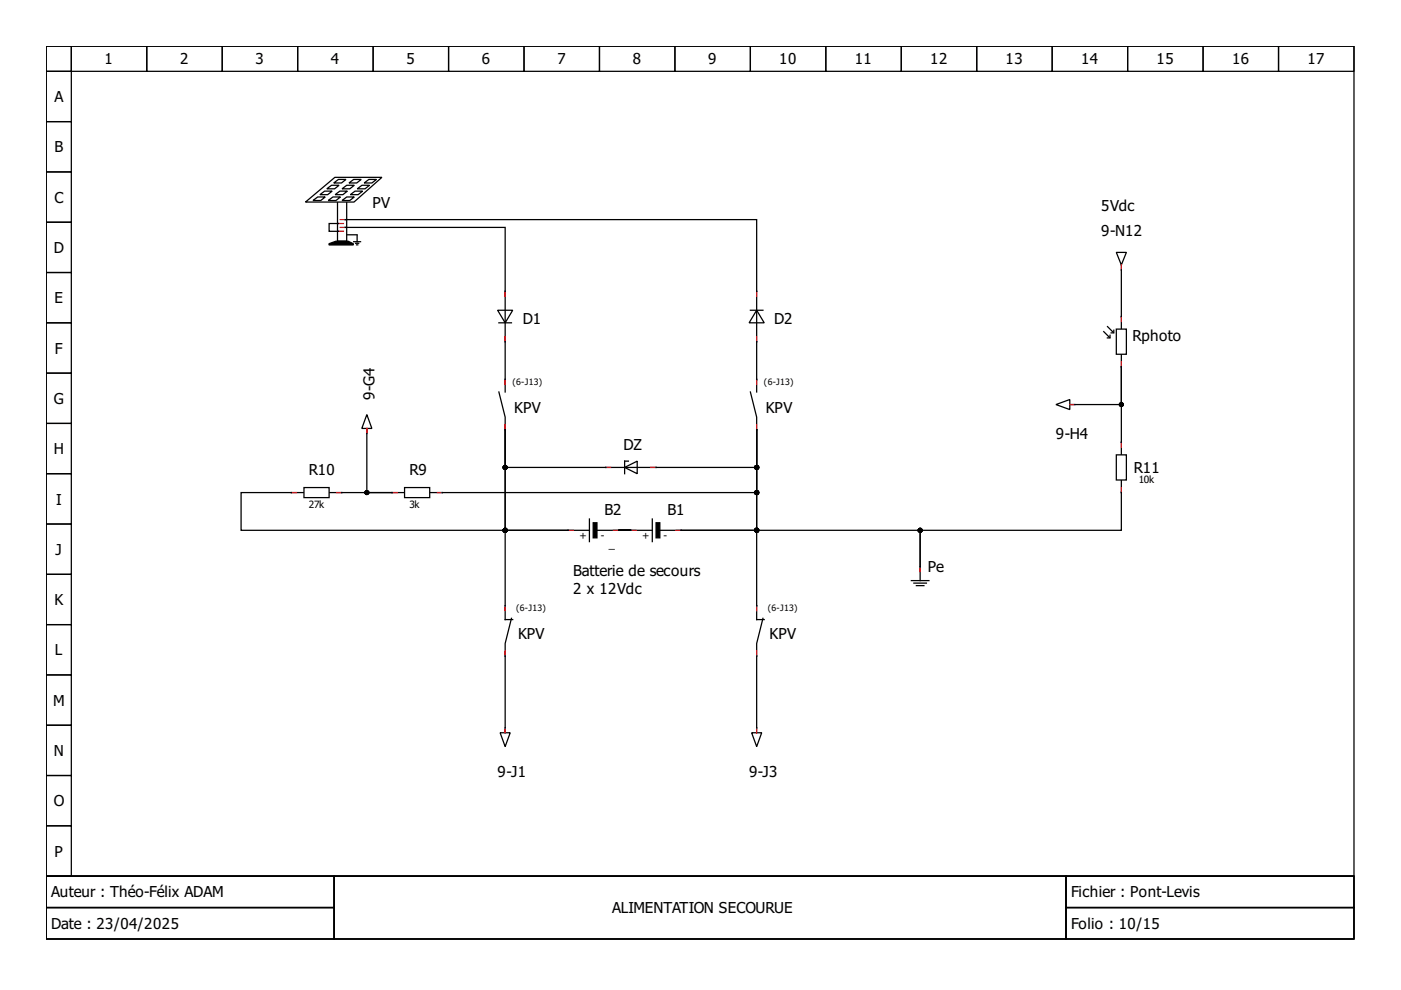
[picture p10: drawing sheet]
<svg xmlns="http://www.w3.org/2000/svg" width="297mm" height="210mm" viewBox="0 0 297 210" stroke-linecap="round" stroke-linejoin="round" font-family="sans-serif">
<g fill="none" stroke="#000" stroke-width=".27">
<path d="M9.8 9.8h277.3v176h-277.3zM9.8 9.8h5.3v5.3h-5.3zM9.8 15.1h5.3v10.7h-5.3zM15.1 9.8h16v5.3h-16zM31.1 9.8h16v5.3h-16zM47.1 9.8h16v5.3h-16zM63.1 9.8h16v5.3h-16zM79.1 9.8h16v5.3h-16zM95.1 9.8h16v5.3h-16zM111.1 9.8h16v5.3h-16zM127.1 9.8h16v5.3h-16zM143.1 9.8h16v5.3h-16z"/>
<path d="M159.1 9.8h16v5.3h-16zM175.1 9.8h16v5.3h-16zM191.1 9.8h16v5.3h-16zM207.1 9.8h16v5.3h-16zM223.1 9.8h16v5.3h-16zM239.1 9.8h16v5.3h-16zM255.1 9.8h16v5.3h-16zM271.1 9.8h16v5.3h-16zM9.8 25.8h5.3v10.7h-5.3zM9.8 36.5h5.3v10.6h-5.3zM9.8 47.1h5.3v10.7h-5.3zM9.8 57.8h5.3v10.6h-5.3z"/>
<path d="M75.4 51.6h.7M75.6 51.9h.3M9.8 68.4h5.3v10.7h-5.3zM9.8 79.1h5.3v10.7h-5.3zM9.8 89.8h5.3v10.6h-5.3zM9.8 100.4h5.3v10.7h-5.3zM9.8 111.1h5.3v10.7h-5.3zM120.4 112.4h4.6M125 110v4.8M126.6 112.4h4.5M133.8 112.4h4.5M138.3 110v4.8"/>
<path d="M139.9 112.4h4.5M9.8 121.8h5.3v10.6h-5.3zM9.8 132.4h5.3v10.7h-5.3zM9.8 143.1h5.3v10.7h-5.3zM9.8 153.8h5.3v10.6h-5.3zM106 155.4h2.2l-1.1 2.9zM107.1 154.6v.8M159.4 155.4h2.1l-1.1 2.9zM160.4 154.6v.8M9.8 164.4h5.3v10.7h-5.3zM9.8 175.1h5.3v10.7h-5.3zM9.8 185.8h277.3v13.3h-277.3z"/>
<path d="M9.8 185.8h61v6.6h-61zM9.8 192.4h61v6.7h-61zM70.8 185.8h155.2v13.3h-155.2zM226 185.8h61.1v6.6h-61.1zM226 192.4h61.1v6.7h-61.1z"/>
</g>
<g fill="#000" stroke="#000" stroke-width=".27">
<path d="M125.8 110.8h.8v3.2h-.8z" fill-rule="evenodd"/>
<path d="M139.1 110.8h.8v3.2h-.8z" fill-rule="evenodd"/>
</g>
<path d="M120.4 112.4h1.1M130 112.4h1.1M133.8 112.4h1M143.4 112.4h1M107.1 154.3v1.1M160.4 154.3v1.1" fill="none" stroke="#f00" stroke-width=".27"/>
<path d="M120.4 112.4h.1M131.1 112.4h.1M133.8 112.4h.1M144.4 112.4h.1M107.1 154.3h.1M160.4 154.3h.1" fill="none" stroke="#00f" stroke-width=".27"/>
<path d="M72 40.7h1.1v10h-1.1z" fill-rule="evenodd" fill="#fff" stroke="#fff" stroke-width=".53"/>
<path d="M71.6 40.3h1.9v10.8h-1.9z" fill-rule="evenodd" fill="#fff" stroke="#000" stroke-width=".27"/>
<path d="M69.8 51.7l1.4-.6h2.6l1.1 .6v.2h-5.1z" fill-rule="evenodd" fill="#000" stroke="#000" stroke-width=".27"/>
<path d="M64.8 42.8l6.2-5.2h10l-5.9 5.2z" fill-rule="evenodd" fill="#fff" stroke="#000" stroke-width=".27"/>
<g fill="none" stroke="#000" stroke-width=".27">
<path d="M70.8 38.8l1-.8h1.6l-1 .8zM74 38.8l1-.8h1.6l-1 .8zM77.2 38.8l1-.8h1.6l-.9 .8zM66.4 42.5l1-.7h1.6l-1 .7zM67.8 41.3l1-.8h1.6l-.9 .8zM69.3 40l1-.7h1.6l-1 .7zM69.6 42.5l1-.7h1.6l-1 .7zM71.1 41.3l1-.8h1.5l-.9 .8zM72.5 40l1-.7h1.6l-.9 .7zM72.5 42.5l1-.7h1.6l-.9 .7zM73.6 49.8h2.1M74.3 41.3l1-.8h1.6l-1 .8z"/>
<path d="M75 51.2h1.4M75.7 49.9v1.4M75.7 40l1-.7h1.6l-.9 .7z"/>
</g>
<path d="M71.7 47.4h1.1M71.7 49h1.1M72.1 46.6h1.1M72.1 48.2h1.1" fill="none" stroke="#f00" stroke-width=".27"/>
<path d="M71.7 47.4h.1M71.7 49h.1M73.2 46.6h.1M73.2 48.2h.1" fill="none" stroke="#00f" stroke-width=".27"/>
<path d="M160.4 65.8l1.6 2.6h-3.2z" fill="#fff" stroke="#000" stroke-width=".27"/>
<path d="M159.1 65.8h2.7M160.4 61.8v10.6" fill="none" stroke="#000" stroke-width=".27"/>
<path d="M160.4 61.8v1M160.4 71.4v1" fill="none" stroke="#f00" stroke-width=".27"/>
<path d="M160.4 61.8h.1M160.4 72.4h.1" fill="none" stroke="#00f" stroke-width=".27"/>
<path d="M105.5 65.8h3.2l-1.6 2.6z" fill="#fff" stroke="#000" stroke-width=".27"/>
<g fill="none" stroke="#000" stroke-width=".27">
<path d="M105.8 68.4h2.6M107.1 61.8v10.6M105.8 83.1l1.3 5.3v2.7M107.1 80.4v2.7M128.4 99.1h10.7M132.4 99.1l2.7-1.3v2.6zM133.2 97.8h-.8v2.6M159.1 83.1l1.3 5.3v2.7M160.4 80.4v2.7M61.8 104.4h10.6M107.1 128.4v3h1.6M108.4 131.1l-1.3 5.3v2.7"/>
<path d="M160.4 128.4v3h1.6M161.8 131.1l-1.4 5.3v2.7M193.2 123.1h3.8M193.8 123.6h2.6M194.3 124.2h1.6M195.1 120.4v2.7"/>
</g>
<g fill="none" stroke="#f00" stroke-width=".27">
<path d="M107.1 61.8v1M107.1 71.4v1M107.1 80.4v1.1M107.1 90v1.1M128.4 99.1h1.1M138 99.1h1.1M160.4 80.4v1.1M160.4 90v1.1M107.1 128.4v1.1M107.1 138v1.1M160.4 128.4v1.1M160.4 138v1.1"/>
<path d="M195.1 120.2v1"/>
</g>
<g fill="none" stroke="#00f" stroke-width=".27">
<path d="M107.1 61.8h.1M107.1 72.4h.1M107.1 80.4h.1M107.1 91.1h.1M128.4 99.1h.1M139.1 99.1h.1M160.4 80.4h.1M160.4 91.1h.1M107.1 128.4h.1M107.1 139.1h.1M160.4 128.4h.1M160.4 139.1h.1"/>
<path d="M195.1 120.2h.1"/>
</g>
<path d="M64.4 103.4h5.4v2.1h-5.4z" fill-rule="evenodd" fill="#fff" stroke="#000" stroke-width=".27"/>
<path d="M61.8 104.4h1M71.4 104.4h1" fill="none" stroke="#f00" stroke-width=".27"/>
<path d="M61.8 104.4h.1M72.4 104.4h.1" fill="none" stroke="#00f" stroke-width=".27"/>
<path d="M83.1 104.4h10.7" fill="none" stroke="#000" stroke-width=".27"/>
<path d="M85.8 103.4h5.3v2.1h-5.3z" fill-rule="evenodd" fill="#fff" stroke="#000" stroke-width=".27"/>
<path d="M77.8 90.8v1.1M83.1 104.4h1.1M92.7 104.4h1.1" fill="none" stroke="#f00" stroke-width=".27"/>
<path d="M77.8 91.9h.1M83.1 104.4h.1M93.8 104.4h.1" fill="none" stroke="#00f" stroke-width=".27"/>
<path d="M234 70.3l1.3 1.3M234.8 69.2l1.3 1.3M235.3 71.1v.5h-.5M236.1 70v.6h-.5M237.7 67.1v10.7M77.8 87.9l1 2.9h-2.1zM77.8 90.8v.8" fill="none" stroke="#000" stroke-width=".27"/>
<path d="M236.7 69.8h2.1v5.3h-2.1z" fill-rule="evenodd" fill="#fff" stroke="#000" stroke-width=".27"/>
<path d="M237.7 67.1v1.1M237.7 76.7v1.1" fill="none" stroke="#f00" stroke-width=".27"/>
<path d="M237.7 67.1h.1M237.7 77.8h.1" fill="none" stroke="#00f" stroke-width=".27"/>
<path d="M237.7 93.8v10.6" fill="none" stroke="#000" stroke-width=".27"/>
<path d="M236.7 96.4h2.1v5.4h-2.1z" fill-rule="evenodd" fill="#fff" stroke="#000" stroke-width=".27"/>
<path d="M237.7 56.2v1M226.8 85.8h1.1M237.7 93.8v1M237.7 103.4v1" fill="none" stroke="#f00" stroke-width=".27"/>
<path d="M237.7 57.2h.1M227.9 85.8h.1M237.7 93.8h.1M237.7 104.4h.1" fill="none" stroke="#00f" stroke-width=".27"/>
<g fill="none" stroke="#000" stroke-width=".27">
<path d="M71.7 47.4h-1.9v1.6h1.9M73.2 46.6h87.2v15.2M73.2 48.2h33.9v13.6M236.7 53.5h2.1l-1.1 2.7zM237.7 57.2v9.9M237.7 56.2v.8M107.1 72.4v8M160.4 72.4v8M77.8 91.9v12.5h5.3h-10.7M107.1 91.1v21.3h13.3h-69.3v-8h10.7M107.1 91.1v37.3M107.1 91.1v8h21.3"/>
<path d="M160.4 91.1v21.3h-16h50.7v7.8v-7.8h42.6v-8M160.4 91.1v37.3M160.4 91.1v8h-21.3M160.4 91.1v13.3h-66.6M223.9 85.8l2.9-1.1v2.1zM226.8 85.8h.8M227.9 85.8h9.8v-8v16M131.1 112.4h2.7M107.1 139.1v15.2M160.4 139.1v15.2"/>
</g>
<g fill="#000" stroke="#000" stroke-width=".27">
<circle cx="107.1" cy="99.1" r=".4"/>
<circle cx="160.4" cy="99.1" r=".4"/>
<circle cx="237.7" cy="85.8" r=".4"/>
<circle cx="77.8" cy="104.4" r=".4"/>
<circle cx="107.1" cy="112.4" r=".4"/>
<circle cx="160.4" cy="112.4" r=".4"/>
<circle cx="160.4" cy="104.4" r=".4"/>
<circle cx="195.1" cy="112.4" r=".4"/>
</g>
<g font-size="3.2">
<text x="22.2" y="13.7">1</text>
<text x="38.2" y="13.7">2</text>
<text x="54.2" y="13.7">3</text>
<text x="70.2" y="13.7">4</text>
<text x="86.2" y="13.7">5</text>
<text x="102.2" y="13.7">6</text>
<text x="118.2" y="13.7">7</text>
<text x="134.2" y="13.7">8</text>
<text x="150.2" y="13.7">9</text>
<text x="165.2" y="13.7">10</text>
<text x="181.2" y="13.7">11</text>
<text x="197.2" y="13.7">12</text>
<text x="213.2" y="13.7">13</text>
<text x="229.2" y="13.7">14</text>
<text x="245.2" y="13.7">15</text>
<text x="261.2" y="13.7">16</text>
<text x="277.2" y="13.7">17</text>
<text x="11.5" y="21.7">A</text>
<text x="11.5" y="32.3">B</text>
<text x="11.5" y="43">C</text>
<text x="79" y="44">PV</text>
<text x="233.5" y="44.7">5Vdc</text>
<text x="11.4" y="53.6">D</text>
<text x="233.5" y="50">9-N12</text>
<text x="11.5" y="64.3">E</text>
<text x="110.8" y="68.7">D1</text>
<text x="164.2" y="68.7">D2</text>
<text x="11.7" y="75">F</text>
<text x="240.1" y="72.3">Rphoto</text>
<text x="11.4" y="85.6">G</text>
<text x="79.4" y="84.7" transform="rotate(-90 79.4 84.7)">9-G4</text>
<text x="109" y="87.5">KPV</text>
<text x="162.4" y="87.5">KPV</text>
<text x="132.2" y="95.4">DZ</text>
<text x="223.9" y="93.1">9-H4</text>
<text x="11.4" y="96.3">H</text>
<text x="65.5" y="100.7">R10</text>
<text x="86.8" y="100.7">R9</text>
<text x="240.4" y="100.3">R11</text>
<text x="11.9" y="107">I</text>
<text x="128.2" y="109.3">B2</text>
<text x="141.5" y="109.3">B1</text>
<text x="11.8" y="117.6">J</text>
<text x="121.5" y="122">Batterie de secours</text>
<text x="196.7" y="121.4">Pe</text>
<text x="11.5" y="128.3">K</text>
<text x="121.5" y="126">2 x 12Vdc</text>
<text x="109.8" y="135.5">KPV</text>
<text x="163.2" y="135.5">KPV</text>
<text x="11.7" y="139">L</text>
<text x="11.3" y="149.6">M</text>
<text x="11.4" y="160.3">N</text>
<text x="105.5" y="164.7">9-J1</text>
<text x="158.8" y="164.7">9-J3</text>
<text x="11.4" y="171">O</text>
<text x="11.5" y="181.6">P</text>
<text x="10.9" y="190.3">Auteur : Théo-Félix ADAM</text>
<text x="227.1" y="190.3">Fichier : Pont-Levis</text>
<text x="10.9" y="197">Date : 23/04/2025</text>
<text x="129.8" y="193.6">ALIMENTATION SECOURUE</text>
<text x="227.1" y="197">Folio : 10/15</text>
</g>
<text font-size="2.4" x="129.1" y="116.2">_</text>
<g font-size="2.1">
<text x="65.5" y="107.6">27k</text>
<text x="86.8" y="107.6">3k</text>
<text x="241.5" y="102.3">10k</text>
<text x="122.8" y="114.2">+</text>
<text x="127.4" y="114.2">-</text>
<text x="136.2" y="114.2">+</text>
<text x="140.7" y="114.2">-</text>
</g>
<g font-size="1.9">
<text x="108.6" y="81.6">(6-J13)</text>
<text x="162" y="81.6">(6-J13)</text>
<text x="109.4" y="129.6">(6-J13)</text>
<text x="162.8" y="129.6">(6-J13)</text>
</g>
</svg>
